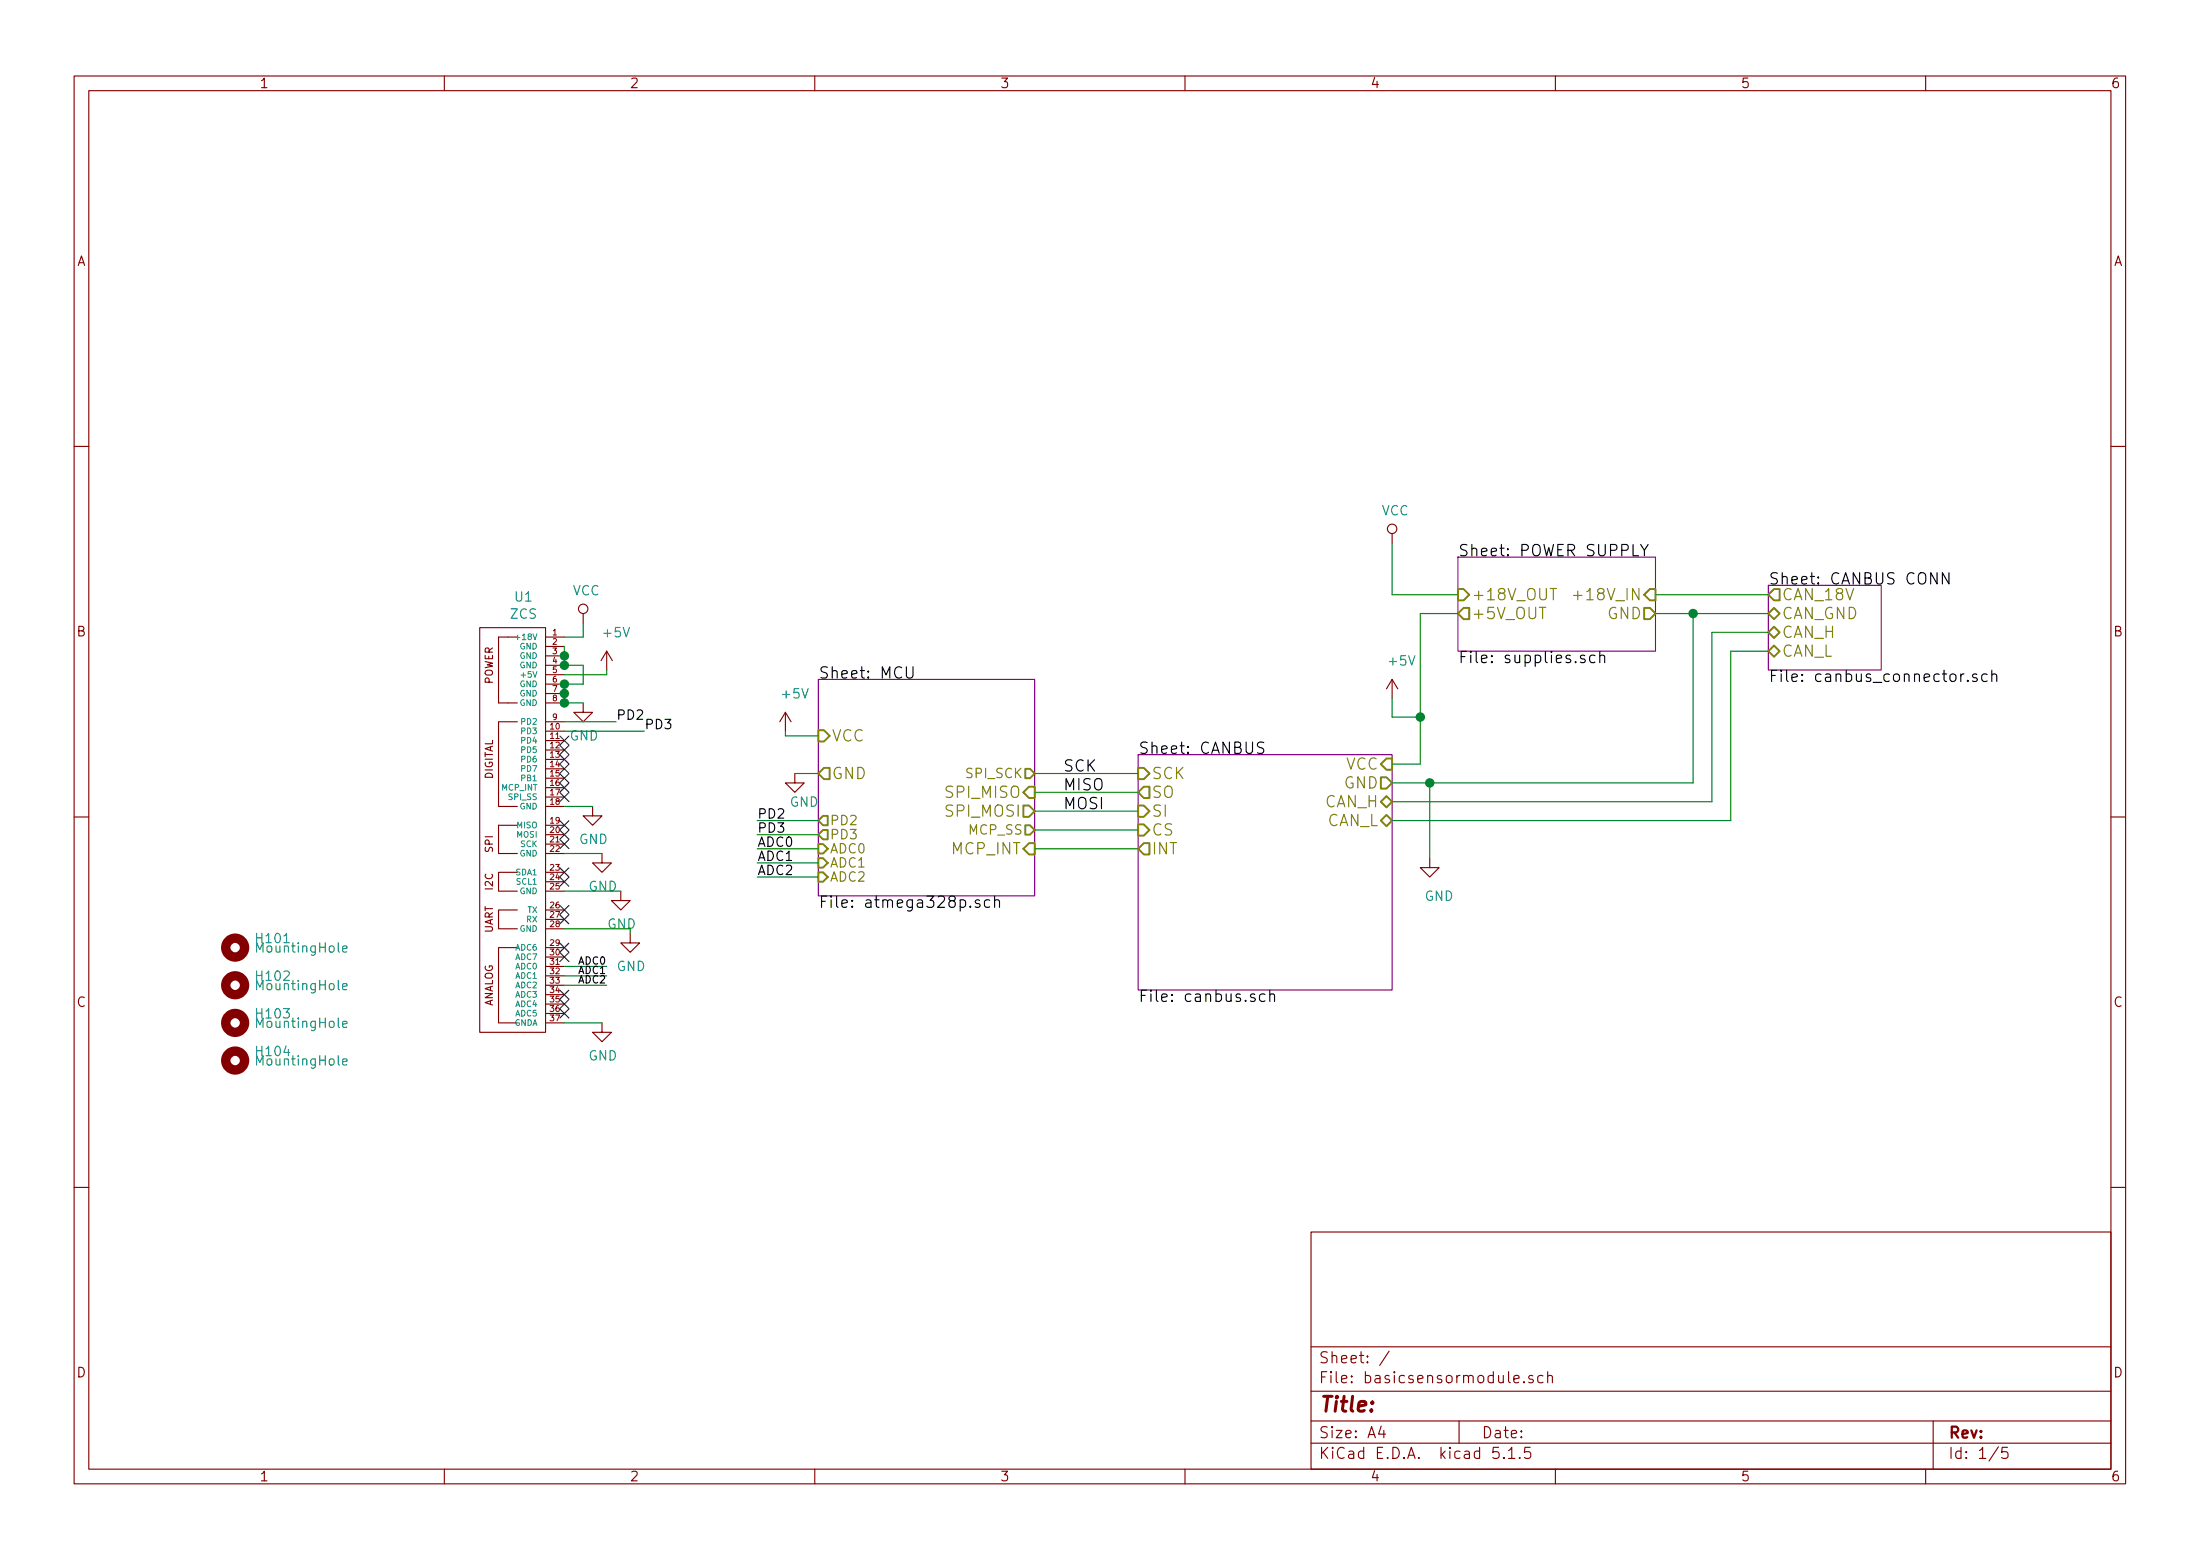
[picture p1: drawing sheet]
EESchema Schematic File Version 4
EELAYER 30 0
EELAYER END
$Descr A4 11693 8268
encoding utf-8
Sheet 1 5
Title ""
Date ""
Rev ""
Comp ""
Comment1 ""
Comment2 ""
Comment3 ""
Comment4 ""
$EndDescr
$Sheet
S 6050 4000 1350 1250
U 5AABFC1B
F0 "CANBUS" 60
F1 "canbus.sch" 60
F2 "SI" I L 6050 4300 60 
F3 "SO" O L 6050 4200 60 
F4 "CS" I L 6050 4400 60 
F5 "SCK" I L 6050 4100 60 
F6 "INT" O L 6050 4500 60 
F7 "GND" O R 7400 4150 60 
F8 "VCC" I R 7400 4050 60 
F9 "CAN_H" B R 7400 4250 60 
F10 "CAN_L" B R 7400 4350 60 
$EndSheet
$Sheet
S 4350 3600 1150 1150
U 5AACA401
F0 "MCU" 60
F1 "atmega328p.sch" 60
F2 "SPI_MISO" I R 5500 4200 60 
F3 "SPI_MOSI" O R 5500 4300 60 
F4 "MCP_INT" I R 5500 4500 60 
F5 "VCC" I L 4350 3900 60 
F6 "GND" O L 4350 4100 60 
F7 "SPI_SCK" O R 5500 4100 50 
F8 "MCP_SS" O R 5500 4400 50 
F9 "PD2" O L 4350 4350 50 
F10 "PD3" O L 4350 4425 50 
F11 "ADC0" I L 4350 4500 50 
F12 "ADC1" I L 4350 4575 50 
F13 "ADC2" I L 4350 4650 50 
$EndSheet
$Sheet
S 7750 2950 1050 500 
U 5AACFFEF
F0 "POWER SUPPLY" 60
F1 "supplies.sch" 60
F2 "GND" O R 8800 3250 60 
F3 "+5V_OUT" O L 7750 3250 60 
F4 "+18V_IN" I R 8800 3150 60 
F5 "+18V_OUT" I L 7750 3150 60 
$EndSheet
$Sheet
S 9400 3100 600  450 
U 5AAD16DD
F0 "CANBUS CONN" 60
F1 "canbus_connector.sch" 60
F2 "CAN_H" B L 9400 3350 60 
F3 "CAN_L" B L 9400 3450 60 
F4 "CAN_18V" O L 9400 3150 60 
F5 "CAN_GND" B L 9400 3250 60 
$EndSheet
Wire Wire Line
	6050 4500 5500 4500
Wire Wire Line
	6050 4400 5500 4400
Wire Wire Line
	6050 4200 5500 4200
Wire Wire Line
	6050 4100 5500 4100
Wire Wire Line
	5500 4300 6050 4300
Text Label 5650 4300 0    60   ~ 0
MOSI
Text Label 5650 4200 0    60   ~ 0
MISO
Text Label 5650 4100 0    60   ~ 0
SCK
Wire Wire Line
	8800 3250 9000 3250
Wire Wire Line
	9400 3350 9100 3350
Wire Wire Line
	9100 3350 9100 4250
Wire Wire Line
	9100 4250 7400 4250
Wire Wire Line
	7400 4350 9200 4350
Wire Wire Line
	9200 4350 9200 3450
Wire Wire Line
	9200 3450 9400 3450
Wire Wire Line
	9000 3250 9000 4150
Wire Wire Line
	9000 4150 7600 4150
Connection ~ 9000 3250
Wire Wire Line
	7750 3250 7550 3250
Wire Wire Line
	7550 3250 7550 3800
Wire Wire Line
	7550 4050 7400 4050
Wire Wire Line
	7600 4150 7600 4550
Connection ~ 7600 4150
Wire Wire Line
	7600 4150 7400 4150
Wire Wire Line
	7400 3700 7400 3800
Wire Wire Line
	7400 3800 7550 3800
Connection ~ 7550 3800
Wire Wire Line
	7550 3800 7550 4050
$Comp
L basicsensormodule-rescue:MountingHole-Mechanical H104
U 1 1
P 1250 5625
F 0 "H104" H 1350 5675 50  0000 L CNN
F 1 "MountingHole" H 1350 5625 50  0000 L CNN
F 2 "MountingHole:MountingHole_3.2mm_M3" H 1250 5625 50  0001 C CNN
F 3 "~" H 1250 5625 50  0001 C CNN
	1    1250 5625
	1    0    0    -1  
$EndComp
$Comp
L basicsensormodule-rescue:MountingHole-Mechanical H103
U 1 1
P 1250 5425
F 0 "H103" H 1350 5475 50  0000 L CNN
F 1 "MountingHole" H 1350 5425 50  0000 L CNN
F 2 "MountingHole:MountingHole_3.2mm_M3" H 1250 5425 50  0001 C CNN
F 3 "~" H 1250 5425 50  0001 C CNN
	1    1250 5425
	1    0    0    -1  
$EndComp
$Comp
L basicsensormodule-rescue:MountingHole-Mechanical H102
U 1 1
P 1250 5225
F 0 "H102" H 1350 5275 50  0000 L CNN
F 1 "MountingHole" H 1350 5225 50  0000 L CNN
F 2 "MountingHole:MountingHole_3.2mm_M3" H 1250 5225 50  0001 C CNN
F 3 "~" H 1250 5225 50  0001 C CNN
	1    1250 5225
	1    0    0    -1  
$EndComp
$Comp
L basicsensormodule-rescue:MountingHole-Mechanical H101
U 1 1
P 1250 5025
F 0 "H101" H 1350 5075 50  0000 L CNN
F 1 "MountingHole" H 1350 5025 50  0000 L CNN
F 2 "MountingHole:MountingHole_3.2mm_M3" H 1250 5025 50  0001 C CNN
F 3 "~" H 1250 5025 50  0001 C CNN
	1    1250 5025
	1    0    0    -1  
$EndComp
Wire Wire Line
	9000 3250 9400 3250
$Comp
L power:GND #PWR0103
U 1 1
P 7600 4550
F 0 "#PWR0103" H 7600 4300 50  0001 C CNN
F 1 "GND" H 7650 4350 50  0000 C CNN
F 2 "" H 7600 4550 50  0001 C CNN
F 3 "" H 7600 4550 50  0001 C CNN
	1    7600 4550
	1    0    0    -1  
$EndComp
$Comp
L power:+5V #PWR0105
U 1 1
P 7400 3700
F 0 "#PWR0105" H 7400 3550 50  0001 C CNN
F 1 "+5V" H 7450 3900 50  0000 C CNN
F 2 "" H 7400 3700 50  0001 C CNN
F 3 "" H 7400 3700 50  0001 C CNN
	1    7400 3700
	1    0    0    -1  
$EndComp
$Comp
L power:+5V #PWR0102
U 1 1
P 4175 3875
F 0 "#PWR0102" H 4175 3725 50  0001 C CNN
F 1 "+5V" H 4225 4075 50  0000 C CNN
F 2 "" H 4175 3875 50  0001 C CNN
F 3 "" H 4175 3875 50  0001 C CNN
	1    4175 3875
	1    0    0    -1  
$EndComp
$Comp
L power:GND #PWR0106
U 1 1
P 4225 4100
F 0 "#PWR0106" H 4225 3850 50  0001 C CNN
F 1 "GND" H 4275 3950 50  0000 C CNN
F 2 "" H 4225 4100 50  0001 C CNN
F 3 "" H 4225 4100 50  0001 C CNN
	1    4225 4100
	1    0    0    -1  
$EndComp
Wire Wire Line
	4225 4100 4350 4100
Wire Wire Line
	4350 3900 4175 3900
Wire Wire Line
	4175 3900 4175 3875
Wire Wire Line
	4350 4350 4025 4350
Wire Wire Line
	4350 4425 4025 4425
Wire Wire Line
	4350 4500 4025 4500
Wire Wire Line
	4350 4575 4025 4575
Wire Wire Line
	4350 4650 4025 4650
Wire Wire Line
	3000 5125 3225 5125
Wire Wire Line
	3000 5175 3225 5175
Wire Wire Line
	3000 5225 3225 5225
Text Label 4025 4500 0    50   ~ 0
ADC0
Text Label 4025 4575 0    50   ~ 0
ADC1
Text Label 4025 4650 0    50   ~ 0
ADC2
Text Label 3225 5125 2    39   ~ 0
ADC0
Text Label 3225 5175 2    39   ~ 0
ADC1
Text Label 3225 5225 2    39   ~ 0
ADC2
$Comp
L power:GND #PWR0101
U 1 1
P 3200 5425
F 0 "#PWR0101" H 3200 5175 50  0001 C CNN
F 1 "GND" H 3205 5252 50  0000 C CNN
F 2 "" H 3200 5425 50  0001 C CNN
F 3 "" H 3200 5425 50  0001 C CNN
	1    3200 5425
	1    0    0    -1  
$EndComp
Wire Wire Line
	3000 5425 3200 5425
$Comp
L power:GND #PWR0104
U 1 1
P 3350 4950
F 0 "#PWR0104" H 3350 4700 50  0001 C CNN
F 1 "GND" H 3355 4777 50  0000 C CNN
F 2 "" H 3350 4950 50  0001 C CNN
F 3 "" H 3350 4950 50  0001 C CNN
	1    3350 4950
	1    0    0    -1  
$EndComp
Wire Wire Line
	3000 4925 3350 4925
Wire Wire Line
	3350 4925 3350 4950
$Comp
L power:GND #PWR0108
U 1 1
P 3300 4725
F 0 "#PWR0108" H 3300 4475 50  0001 C CNN
F 1 "GND" H 3305 4552 50  0000 C CNN
F 2 "" H 3300 4725 50  0001 C CNN
F 3 "" H 3300 4725 50  0001 C CNN
	1    3300 4725
	1    0    0    -1  
$EndComp
Wire Wire Line
	3000 4725 3300 4725
$Comp
L power:GND #PWR0109
U 1 1
P 3200 4525
F 0 "#PWR0109" H 3200 4275 50  0001 C CNN
F 1 "GND" H 3205 4352 50  0000 C CNN
F 2 "" H 3200 4525 50  0001 C CNN
F 3 "" H 3200 4525 50  0001 C CNN
	1    3200 4525
	1    0    0    -1  
$EndComp
Wire Wire Line
	3200 4525 3000 4525
$Comp
L power:GND #PWR0110
U 1 1
P 3150 4275
F 0 "#PWR0110" H 3150 4025 50  0001 C CNN
F 1 "GND" H 3155 4102 50  0000 C CNN
F 2 "" H 3150 4275 50  0001 C CNN
F 3 "" H 3150 4275 50  0001 C CNN
	1    3150 4275
	1    0    0    -1  
$EndComp
Wire Wire Line
	3000 4275 3150 4275
$Comp
L ZCS:ZCS U1
U 1 1
P 2650 3325
F 0 "U1" H 2783 3490 50  0000 C CNN
F 1 "ZCS" H 2783 3399 50  0000 C CNN
F 2 "KicadZeniteSolarLibrary18:ZCS18" H 2650 3325 50  0001 C CNN
F 3 "" H 2650 3325 50  0001 C CNN
	1    2650 3325
	1    0    0    -1  
$EndComp
$Comp
L power:GND #PWR0111
U 1 1
P 3100 3725
F 0 "#PWR0111" H 3100 3475 50  0001 C CNN
F 1 "GND" H 3105 3552 50  0000 C CNN
F 2 "" H 3100 3725 50  0001 C CNN
F 3 "" H 3100 3725 50  0001 C CNN
	1    3100 3725
	1    0    0    -1  
$EndComp
Wire Wire Line
	3100 3725 3000 3725
Wire Wire Line
	3000 3725 3000 3675
Connection ~ 3000 3725
Connection ~ 3000 3675
Wire Wire Line
	3000 3675 3000 3625
Wire Wire Line
	3000 3625 3100 3625
Wire Wire Line
	3100 3625 3100 3525
Wire Wire Line
	3100 3525 3000 3525
Connection ~ 3000 3625
Wire Wire Line
	3000 3425 3000 3475
Connection ~ 3000 3525
Connection ~ 3000 3475
Wire Wire Line
	3000 3475 3000 3525
$Comp
L power:+5V #PWR0112
U 1 1
P 3225 3550
F 0 "#PWR0112" H 3225 3400 50  0001 C CNN
F 1 "+5V" H 3275 3750 50  0000 C CNN
F 2 "" H 3225 3550 50  0001 C CNN
F 3 "" H 3225 3550 50  0001 C CNN
	1    3225 3550
	1    0    0    -1  
$EndComp
Wire Wire Line
	3225 3575 3225 3550
Wire Wire Line
	3000 3575 3225 3575
$Comp
L power:VCC #PWR0113
U 1 1
P 7400 2875
F 0 "#PWR0113" H 7400 2725 50  0001 C CNN
F 1 "VCC" H 7417 3048 50  0000 C CNN
F 2 "" H 7400 2875 50  0001 C CNN
F 3 "" H 7400 2875 50  0001 C CNN
	1    7400 2875
	1    0    0    -1  
$EndComp
Wire Wire Line
	8800 3150 9400 3150
Wire Wire Line
	7400 3150 7750 3150
Wire Wire Line
	7400 2875 7400 3150
$Comp
L power:VCC #PWR0114
U 1 1
P 3100 3300
F 0 "#PWR0114" H 3100 3150 50  0001 C CNN
F 1 "VCC" H 3117 3473 50  0000 C CNN
F 2 "" H 3100 3300 50  0001 C CNN
F 3 "" H 3100 3300 50  0001 C CNN
	1    3100 3300
	1    0    0    -1  
$EndComp
Wire Wire Line
	3100 3300 3100 3375
Wire Wire Line
	3100 3375 3000 3375
Text Label 4025 4350 0    50   ~ 0
PD2
Text Label 4025 4425 0    50   ~ 0
PD3
Text Label 3275 3825 0    50   ~ 0
PD2
Wire Wire Line
	3275 3825 3000 3825
Text Label 3425 3875 0    50   ~ 0
PD3
Wire Wire Line
	3425 3875 3000 3875
NoConn ~ 3000 3925
NoConn ~ 3000 3975
NoConn ~ 3000 4025
NoConn ~ 3000 4075
NoConn ~ 3000 4125
NoConn ~ 3000 4175
NoConn ~ 3000 4225
NoConn ~ 3000 4375
NoConn ~ 3000 4425
NoConn ~ 3000 4475
NoConn ~ 3000 4625
NoConn ~ 3000 4675
NoConn ~ 3000 4825
NoConn ~ 3000 4875
NoConn ~ 3000 5025
NoConn ~ 3000 5075
NoConn ~ 3000 5275
NoConn ~ 3000 5325
NoConn ~ 3000 5375
$EndSCHEMATC
